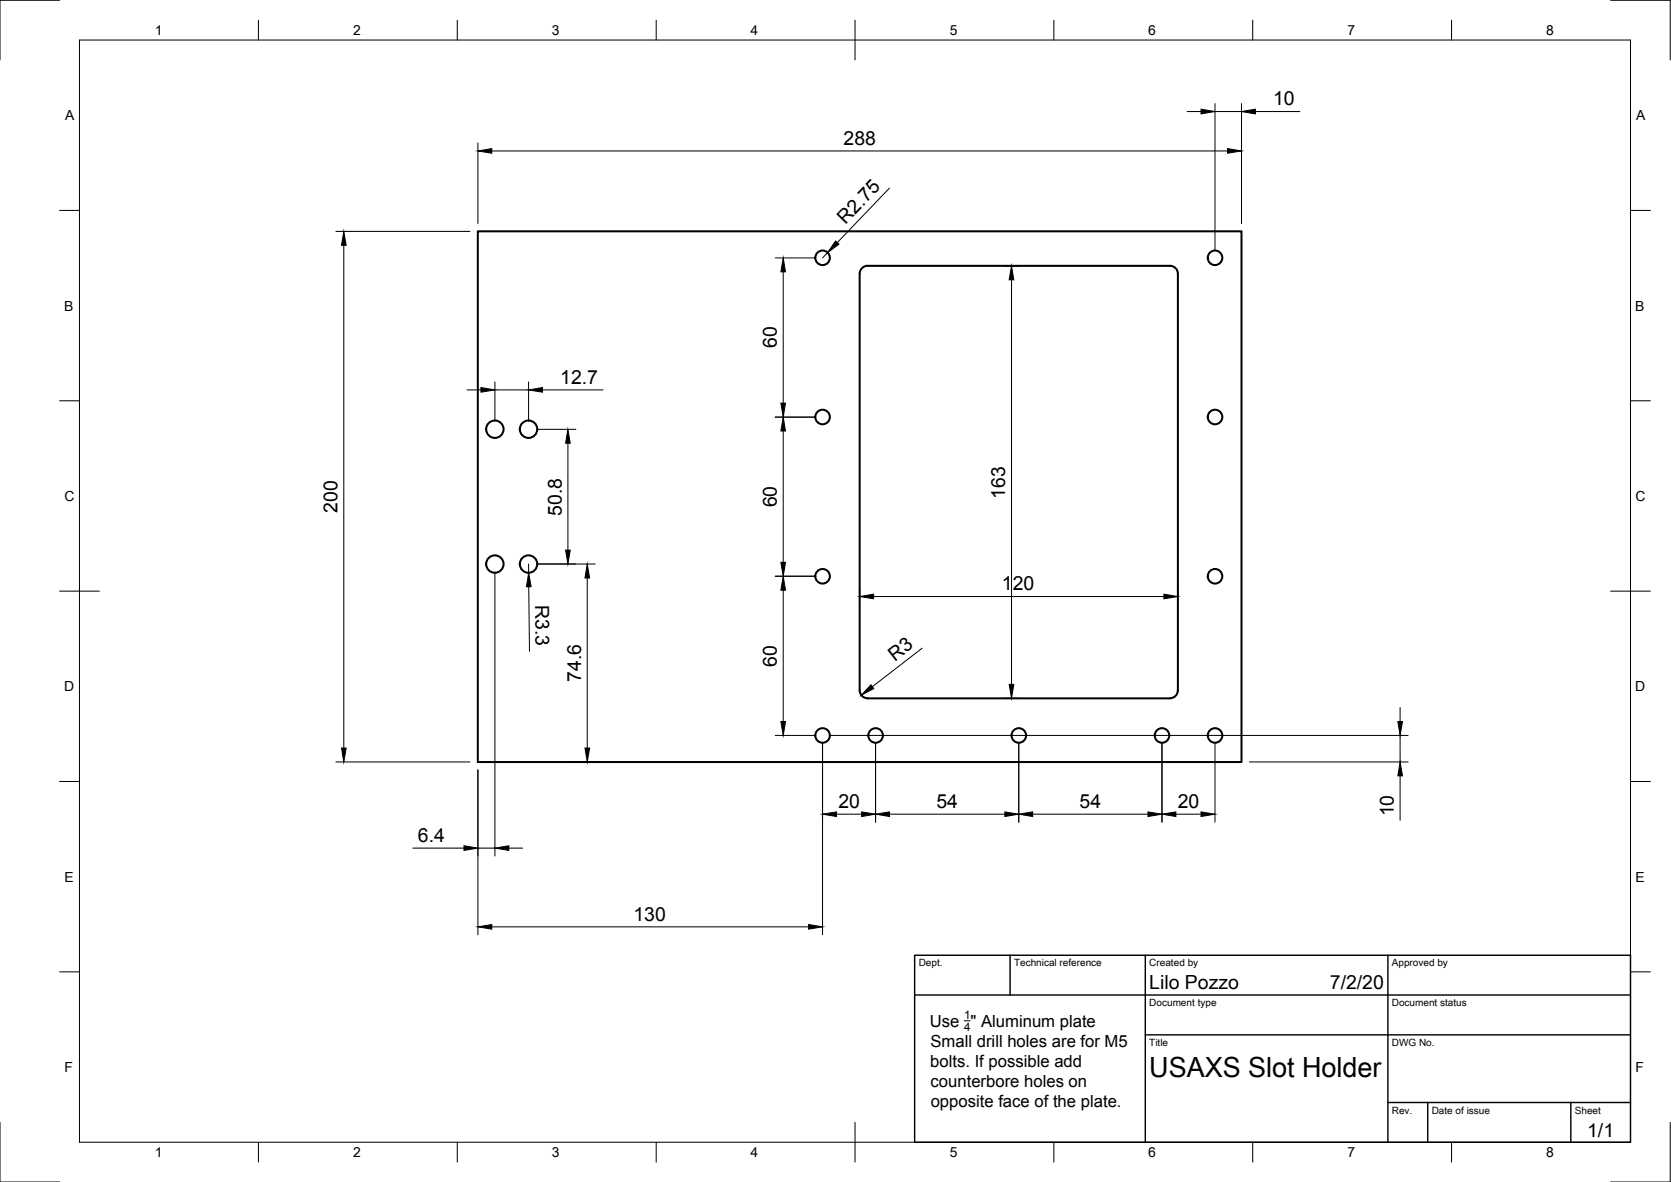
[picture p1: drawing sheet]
<svg xmlns="http://www.w3.org/2000/svg" width="420mm" height="297mm" viewBox="0 0 420 297" stroke-linecap="round" stroke-linejoin="round" font-family="sans-serif">
<!-- layer: Visible -->
<g fill="none" stroke="#000" stroke-width=".51">
<path d="M120.1 58.1h192.1v133.4h-192.1zM218.1 66.8h76.1M218.2 66.8a2 2 0 0 0-2 2v104.7a2 2 0 0 0 2 2h76M294.2 66.8a2 2 0 0 1 2 2v104.7a2 2 0 0 1-2 2"/>
<circle cx="206.8" cy="64.8" r="1.83"/>
<circle cx="305.5" cy="64.8" r="1.83"/>
<circle cx="124.4" cy="107.9" r="2.19"/>
<circle cx="132.9" cy="107.9" r="2.19"/>
<circle cx="206.8" cy="104.8" r="1.83"/>
<circle cx="305.5" cy="104.8" r="1.83"/>
<circle cx="124.4" cy="141.7" r="2.19"/>
<circle cx="132.9" cy="141.7" r="2.19"/>
<circle cx="206.8" cy="144.8" r="1.83"/>
<circle cx="305.5" cy="144.8" r="1.83"/>
<circle cx="206.8" cy="184.8" r="1.83"/>
<circle cx="220.2" cy="184.8" r="1.83"/>
<circle cx="256.2" cy="184.8" r="1.83"/>
<circle cx="292.2" cy="184.8" r="1.83"/>
<circle cx="305.5" cy="184.8" r="1.83"/>
</g>
<!-- layer: Border -->
<g fill="none" stroke="#000" stroke-width=".25">
<path d="M15 .1h-15v15M20 10.1h390v276.9h-390zM65 5.1v5M115 5.1v5M165 5.1v5M215 5.1v10M265 5.1v5M315 5.1v5M365 5.1v5M405 .1h15v15M15 52.9h5M410 52.9h5"/>
<path d="M15 100.7h5M410 100.7h5M15 148.6h10M405 148.6h10M15 196.4h5M410 196.4h5M15 244.2h5M410 244.2h5M0 282.1v14.9h15M65 287v5M115 287v5M165 287v5"/>
<path d="M215 282.1v9.9M265 287v5M315 287v5M365 287v5M420 282.1v14.9h-15"/>
</g>
<!-- layer: TitleBlock -->
<path d="M230 240.1h180v46.9h-180zM230 250h180M254 240.1v9.9M288 240.1v46.9M349 240.1v46.9M288 260.1h122M349 277.1h61M359 277.1v9.9M395 277.1v9.9" fill="none" stroke="#000" stroke-width=".36"/>
<!-- layer: Dimensions -->
<g fill="none" stroke="#000" stroke-width=".25">
<path d="M120.2 35.9v20.3M123.7 37.9h185M298.5 28h3.5M305.5 26v36.8M305.5 28h6.7M312.2 26v30.2M315.7 28h11.1M84.5 58.2h33.7M223.6 47.3l-13.1 13.7M86.4 61.6v126.4M194.9 64.8h9.9M196.9 68.3v33"/>
<path d="M208.1 63.5l-1.3 1.3M252.3 66.8h4.2M254.3 70.3v101.7M117.4 98h3.5M124.4 96v9.9M124.4 98h8.5M132.9 96v9.9M136.4 98h15.3M134.9 107.9h9.9M142.8 111.4v26.8M194.9 104.8h9.9M196.9 108.3v33"/>
<path d="M124.4 143.7v71.4M132.9 141.7v2.2M132.9 147.5l.2 16.2M134.9 141.7h14.8M147.7 145.3v42.7M194.9 144.8h9.9M196.9 148.3v33M216.2 147.9v2.9M219.7 149.9h73M296.2 147.9v2.9M231.9 162.9l-12.5 9.7M252.3 175.5h4.2"/>
<path d="M352 177.8v3.5M84.5 191.5h33.7M120.2 193.5v41.4M142.6 191.5h7.1M194.9 184.8h9.9M206.8 186.8v48.1M208.8 184.8h145.3M220.2 186.8v19.8M256.2 186.8v19.8M292.2 186.8v19.8M305.5 186.8v19.8M314.2 191.5h39.9"/>
<path d="M352 184.8v6.7M352 195v11.1M103.8 213.1h12.9M120.2 213.1h4.2M127.9 213.1h3.5M210.3 204.6h6.4M223.7 204.6h29M259.7 204.6h28.9M295.7 204.6h6.3M123.7 232.9h79.6"/>
</g>
<g fill="#000" stroke="#000" stroke-width=".25">
<path d="M120.2 37.9l3.5-.6v1.2zM302 27.4l3.5 .6-3.5 .6zM308.7 37.3l3.5 .6-3.5 .6zM312.2 28l3.5-.6v1.2zM86.4 58.2l.6 3.4h-1.1zM196.9 64.8l.6 3.5h-1.2zM210.1 60.6l.8 .8-2.8 2.1zM254.3 66.8l.6 3.5h-1.2zM120.9 97.4l3.5 .6-3.5 .6zM132.9 98l3.5-.6v1.2zM142.8 107.9l.6 3.5h-1.2zM196.9 104.8l.6 3.5h-1.2z"/>
<path d="M196.3 101.3h1.2l-.6 3.5zM142.2 138.2h1.2l-.6 3.5zM132.9 143.9l.6 3.5-1.1 .1zM147.7 141.7l.6 3.6h-1.2zM196.9 144.8l.6 3.5h-1.2zM196.3 141.3h1.2l-.6 3.5zM216.2 149.9l3.5-.6v1.2zM292.7 149.3l3.5 .6-3.5 .6zM219 172.1l.7 .9-3.1 1.7zM253.7 172h1.2l-.6 3.5zM85.9 188h1.1l-.6 3.5zM147.1 188h1.2l-.6 3.5z"/>
<path d="M196.3 181.3h1.2l-.6 3.5zM351.5 181.3h1.1l-.6 3.5zM352 191.5l.6 3.5h-1.1zM116.7 212.5l3.5 .6-3.5 .6zM124.4 213.1l3.5-.6v1.2zM206.8 204.6l3.5-.6v1.2zM216.7 204l3.5 .6-3.5 .6zM220.2 204.6l3.5-.6v1.2zM252.7 204l3.5 .6-3.5 .6zM256.2 204.6l3.5-.6v1.2zM288.6 204l3.6 .6-3.6 .6zM292.2 204.6l3.5-.6v1.2z"/>
<path d="M302 204l3.5 .6-3.5 .6zM120.2 232.9l3.5-.6v1.2zM203.3 232.3l3.5 .6-3.5 .6z"/>
</g>
<!-- layer: Annotations -->
<path d="M242.4 256.5h1.5" fill="none" stroke="#000" stroke-width=".25"/>
<text font-size="7" x="289" y="270.6">USAXS Slot Holder</text>
<g font-size="4.9">
<text x="320.1" y="26.5">10</text>
<text x="212.1" y="36.4">288</text>
<text x="212.6" y="56.6" transform="rotate(-46 212.6 56.6)">R2.75</text>
<text x="195.4" y="87.5" transform="rotate(-90 195.4 87.5)">60</text>
<text x="140.9" y="96.5">12.7</text>
<text x="252.8" y="125.4" transform="rotate(-90 252.8 125.4)">163</text>
<text x="84.9" y="128.8" transform="rotate(-90 84.9 128.8)">200</text>
<text x="141.2" y="129.6" transform="rotate(-90 141.2 129.6)">50.8</text>
<text x="195.4" y="127.5" transform="rotate(-90 195.4 127.5)">60</text>
<text x="251.9" y="148.3">120</text>
<text x="134.6" y="152" transform="rotate(89 134.6 152)">R3.3</text>
<text x="195.4" y="167.5" transform="rotate(-90 195.4 167.5)">60</text>
<text x="225" y="166.3" transform="rotate(-38 225 166.3)">R3</text>
<text x="146.1" y="171.4" transform="rotate(-90 146.1 171.4)">74.6</text>
<text x="210.8" y="203.1">20</text>
<text x="235.5" y="203.1">54</text>
<text x="271.5" y="203.1">54</text>
<text x="296.1" y="203.1">20</text>
<text x="350.5" y="205.2" transform="rotate(-90 350.5 205.2)">10</text>
<text x="105.1" y="211.6">6.4</text>
<text x="159.3" y="231.4">130</text>
<text x="289" y="248.5">Lilo Pozzo</text>
<text x="334.4" y="248.5">7/2/20</text>
<text x="399.1" y="285.7">1/1</text>
</g>
<g font-size="4.2">
<text x="233.8" y="258">Use &quot; Aluminum plate</text>
<text x="234" y="263">Small drill holes are for M5</text>
<text x="233.9" y="268.1">bolts. If possible add</text>
<text x="234" y="273.1">counterbore holes on</text>
<text x="234" y="278.1">opposite face of the plate.</text>
</g>
<g font-size="3.5">
<text x="39" y="8.8">1</text>
<text x="88.8" y="8.8">2</text>
<text x="138.8" y="8.8">3</text>
<text x="188.7" y="8.8">4</text>
<text x="238.8" y="8.8">5</text>
<text x="288.7" y="8.8">6</text>
<text x="338.8" y="8.8">7</text>
<text x="388.8" y="8.8">8</text>
<text x="16.4" y="30.2">A</text>
<text x="411.4" y="30.2">A</text>
<text x="16.2" y="78">B</text>
<text x="411.2" y="78">B</text>
<text x="16.2" y="125.9">C</text>
<text x="411.2" y="125.9">C</text>
<text x="16.2" y="173.7">D</text>
<text x="411.2" y="173.7">D</text>
<text x="16.2" y="221.6">E</text>
<text x="411.2" y="221.6">E</text>
<text x="16.2" y="269.4">F</text>
<text x="411.2" y="269.4">F</text>
<text x="39" y="290.8">1</text>
<text x="88.8" y="290.8">2</text>
<text x="138.8" y="290.8">3</text>
<text x="188.7" y="290.8">4</text>
<text x="238.8" y="290.8">5</text>
<text x="288.7" y="290.8">6</text>
<text x="338.8" y="290.8">7</text>
<text x="388.8" y="290.8">8</text>
</g>
<g font-size="2.9">
<text x="242.5" y="256.2">1</text>
<text x="242.4" y="259">4</text>
</g>
<g font-size="2.5">
<text x="231" y="242.9">Dept.</text>
<text x="255" y="242.9">Technical reference</text>
<text x="289" y="242.9">Created by</text>
<text x="350" y="242.9">Approved by</text>
<text x="289" y="252.8">Document type</text>
<text x="350" y="252.8">Document status</text>
<text x="289" y="262.9">Title</text>
<text x="350" y="262.9">DWG No.</text>
<text x="350" y="279.9">Rev.</text>
<text x="360" y="279.9">Date of issue</text>
<text x="396" y="279.9">Sheet</text>
</g>
</svg>
